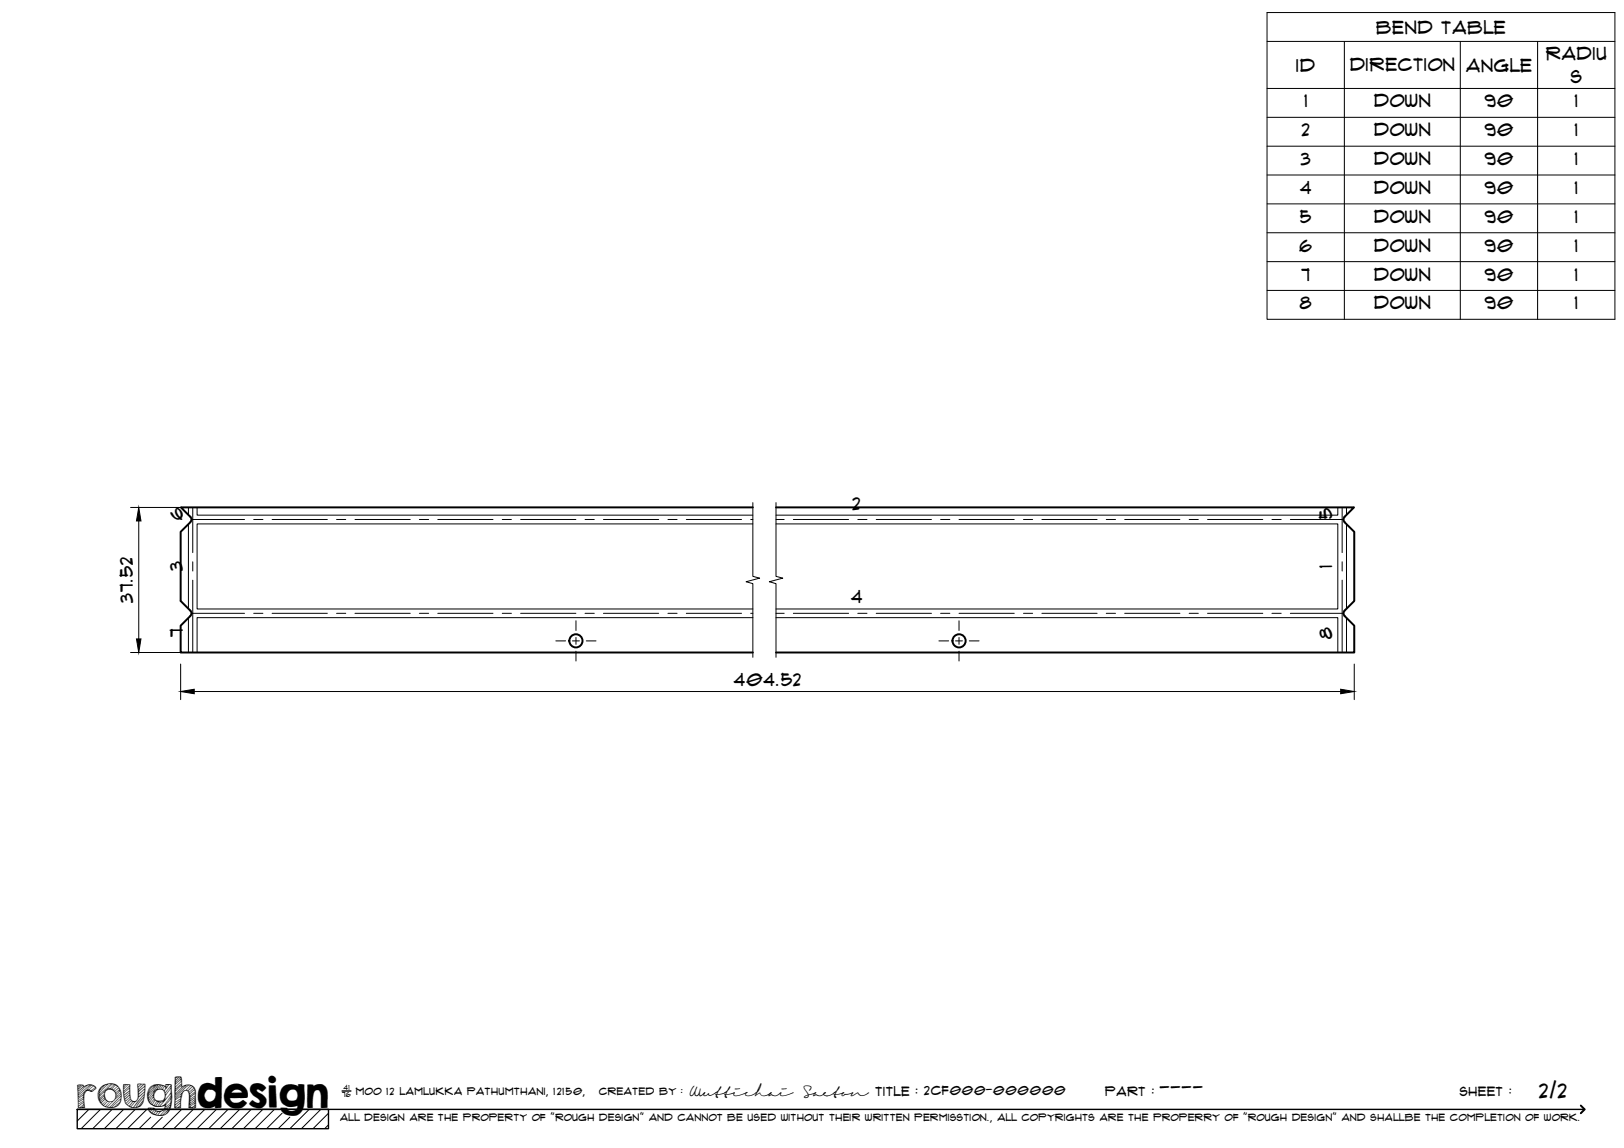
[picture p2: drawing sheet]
<svg xmlns="http://www.w3.org/2000/svg" width="420mm" height="297mm" viewBox="0 0 420 297" stroke-linecap="round" stroke-linejoin="round" font-family="sans-serif">
<!-- layer: Visible -->
<g fill="none" stroke="#000" stroke-width=".51">
<path d="M194.8 131.3h-148l2.4 2.4a.98 .98 0 0 1 0 1.4l-2.5 2.5v17.9l2.5 2.5M200.8 131.3h149.5l-2.4 2.4M347.9 135.1l2.5 2.5v17.9l-2.5 2.5M347.9 133.7a1.01 1.01 0 0 0 0 1.4M49.2 158a1.01 1.01 0 0 1 0 1.4l-2.5 2.5v6.9h148.1M347.9 159.4l2.5 2.5v6.9h-149.6M347.9 158a1.01 1.01 0 0 0 0 1.4"/>
<circle cx="149" cy="165.8" r="1.7"/>
<circle cx="248.1" cy="165.8" r="1.7"/>
</g>
<!-- layer: Bend Center -->
<g fill="none" stroke="#000" stroke-width=".26">
<path d="M49.5 134.4h13.8M49.9 131.3v11.7M65.6 134.4h2.4M70.4 134.4h14.3M87.1 134.4h2.4M91.8 134.4h14.3M108.5 134.4h2.4M113.3 134.4h14.3M129.9 134.4h2.4M134.7 134.4h14.3M151.4 134.4h2.4M156.1 134.4h14.3"/>
<path d="M172.8 134.4h2.4M177.6 134.4h14.3M194.2 134.4h.6M200.8 134.4h2.1M205.3 134.4h14.2M221.9 134.4h2.4M226.7 134.4h14.3M243.4 134.4h2.3M248.1 134.4h14.3M264.8 134.4h2.4M269.6 134.4h14.2M286.2 134.4h2.4"/>
<path d="M291 134.4h14.3M307.7 134.4h2.3M312.4 134.4h14.3M329.1 134.4h2.4M333.8 134.4h13.8M347.2 131.3v11.7M49.5 158.7h13.8M49.9 145.4v2.4M49.9 150.1v18.7M65.6 158.7h2.4M70.4 158.7h14.3M87.1 158.7h2.4"/>
<path d="M91.8 158.7h14.3M108.5 158.7h2.4M113.3 158.7h14.3M129.9 158.7h2.4M134.7 158.7h14.3M151.4 158.7h2.4M156.1 158.7h14.3M172.8 158.7h2.4M177.6 158.7h14.3M194.2 158.7h.6M200.8 158.7h2.1M205.3 158.7h14.2"/>
<path d="M221.9 158.7h2.4M226.7 158.7h14.3M243.4 158.7h2.3M248.1 158.7h14.3M264.8 158.7h2.4M269.6 158.7h14.2M286.2 158.7h2.4M291 158.7h14.3M307.7 158.7h2.3M312.4 158.7h14.3M329.1 158.7h2.4M333.8 158.7h13.8"/>
<path d="M347.2 150.1v18.7M347.2 145.4v2.4"/>
</g>
<!-- layer: Visible Narrow -->
<path d="M48.7 131.3v1.9M48.7 135.6v21.9M51 131.3v2h143.8M194.8 135.6h-143.8v22h143.8M200.8 135.6h145.3v22h-145.3M346.1 131.3v2h-145.3M348.4 131.3v1.9M348.4 135.6v21.9M48.7 159.9v8.9M194.8 159.8h-143.8v9M200.8 159.8h145.3v9M348.4 159.9v8.9" fill="none" stroke="#000" stroke-width=".26"/>
<!-- layer: TitleBlock -->
<path d="M20 287h65v5h-65zM20 287h390M88.5 282.3h2.3" fill="none" stroke="#000" stroke-width=".36"/>
<path d="M409 286.1l1 .9-1 1" fill="none" stroke="#000" stroke-width=".51"/>
<g fill="none" stroke="#000" stroke-width=".26">
<path d="M23 287l-3 3.1M26 287l-5 5M29 287l-5 5M32 287l-5 5M35 287l-5 5M38 287l-5 5M39 289.1l-3 2.9M42 289.1l-3 2.9M47 287l-5 5M50 287l-5 5M53 287l-5 5M56 287l-5 5"/>
<path d="M59 287l-5 5M62 287l-5 5M65 287l-5 5M68 287l-5 5M71 287l-5 5M73 288l-4 4M75 289.1l-3 2.9M80 287l-5 5M83 287l-5 5M85 288l-4 4M85 291l-1 1"/>
</g>
<!-- layer: Smart Centers -->
<path d="M143.8 165.8h2.5M148.1 165.8h1.8M149 160.6v2.5M149 164.9v1.8M149 168.5v2.5M151.7 165.8h2.5M242.9 165.8h2.5M247.2 165.8h1.8M248.1 160.6v2.5M248.1 164.9v1.8M248.1 168.5v2.5M250.8 165.8h2.5" fill="none" stroke="#000" stroke-width=".26"/>
<!-- layer: Bend Tables -->
<g fill="none" stroke="#000" stroke-width=".26">
<path d="M327.8 3.2h90v79.4h-90zM327.8 10.7h90M347.8 10.7v71.9M377.8 10.7v71.9M397.8 10.7v71.9M327.8 22.9h90M327.8 30.4h90M327.8 37.8h90M327.8 45.3h90M327.8 52.8h90M327.8 60.2h90M327.8 67.7h90"/>
<path d="M327.8 75.1h90"/>
</g>
<!-- layer: Break Lines -->
<path d="M194.8 130.1v19l1.7 .5-3.5 .9 1.8 .5v19.1M200.8 130.1v19l1.7 .5-3.5 .9 1.8 .5v19.1" fill="none" stroke="#000" stroke-width=".26"/>
<!-- layer: FD_Dimensions -->
<path d="M33.8 131.3h13.1M35.9 134.8v30.5M33.8 168.8h13.1M46.7 171.8v9.2M50.2 178.9h296.7M350.4 171.8v9.2" fill="none" stroke="#000" stroke-width=".26"/>
<path d="M35.9 131.3l.6 3.5h-1.2zM35.3 165.3h1.2l-.6 3.5zM46.7 178.9l3.5-.6v1.2zM346.9 178.3l3.5 .6-3.5 .6z" fill="#000" stroke="#000" stroke-width=".26"/>
<text font-size="9.7" x="19.9" y="286.8">roughdesign</text>
<g font-size="5.3">
<text x="300.1" y="283.6">----</text>
<text x="398.2" y="284">2/2</text>
</g>
<g font-size="4.6">
<text x="356.1" y="8.7">Bend Table</text>
<text x="400" y="15.6">Radiu</text>
<text x="335.4" y="18.5">ID</text>
<text x="349.3" y="18.5">Direction</text>
<text x="379.3" y="18.5">Angle</text>
<text x="406.4" y="21.4">s</text>
<text x="337.5" y="27.8">1</text>
<text x="355.5" y="27.8">Down</text>
<text x="384.1" y="27.8">90</text>
<text x="407.5" y="27.8">1</text>
<text x="336.8" y="35.2">2</text>
<text x="355.5" y="35.3">Down</text>
<text x="384.1" y="35.2">90</text>
<text x="407.5" y="35.2">1</text>
<text x="336.6" y="42.7">3</text>
<text x="355.5" y="42.7">Down</text>
<text x="384.1" y="42.7">90</text>
<text x="407.5" y="42.7">1</text>
<text x="336.4" y="50.2">4</text>
<text x="355.5" y="50.2">Down</text>
<text x="384.1" y="50.2">90</text>
<text x="407.5" y="50.2">1</text>
<text x="336.4" y="57.7">5</text>
<text x="355.5" y="57.7">Down</text>
<text x="384.1" y="57.7">90</text>
<text x="407.5" y="57.7">1</text>
<text x="336.2" y="65.1">6</text>
<text x="355.5" y="65.1">Down</text>
<text x="384.1" y="65.1">90</text>
<text x="407.5" y="65.1">1</text>
<text x="336.7" y="72.6">7</text>
<text x="355.5" y="72.6">Down</text>
<text x="384.1" y="72.6">90</text>
<text x="407.5" y="72.6">1</text>
<text x="336.3" y="80.1">8</text>
<text x="355.5" y="80.1">Down</text>
<text x="384.1" y="80.1">90</text>
<text x="407.5" y="80.1">1</text>
<text x="220.6" y="131.8">2</text>
<text x="47.3" y="134.5" transform="rotate(-90 47.3 134.5)">6</text>
<text x="344.7" y="134.3" transform="rotate(-90 344.7 134.3)">5</text>
<text x="47.2" y="147.8" transform="rotate(-90 47.2 147.8)">3</text>
<text x="344.7" y="146.9" transform="rotate(-90 344.7 146.9)">1</text>
<text x="34.4" y="156" transform="rotate(-90 34.4 156)">37.52</text>
<text x="220.2" y="156.1">4</text>
<text x="47.3" y="164.8" transform="rotate(-90 47.3 164.8)">7</text>
<text x="344.7" y="165.3" transform="rotate(-90 344.7 165.3)">8</text>
<text x="189.9" y="177.4">404.52</text>
</g>
<g font-size="3.4">
<text x="178.3" y="283.5">Wuttichai</text>
<text x="208.1" y="283.5">Saeton title : 2CF000-000000</text>
</g>
<g font-size="3.3">
<text x="286" y="283.5">Part :</text>
<text x="377.7" y="283.5">sheet :</text>
</g>
<g font-size="2.7">
<text x="92.1" y="283.3">moo 12 Lamlukka pathumthani, 12150,</text>
<text x="155" y="283.3">created by :</text>
</g>
<text font-size="2.6" x="88" y="290.1">all design are the property of &quot;rough design&quot; and cannot be used without their written permisstion., all copyrights are the properry of &quot;rough design&quot; and shallbe the completion of work.</text>
<g font-size="1.9">
<text x="88.5" y="283.9">76</text>
<text x="88.9" y="282.1">41</text>
</g>
</svg>
